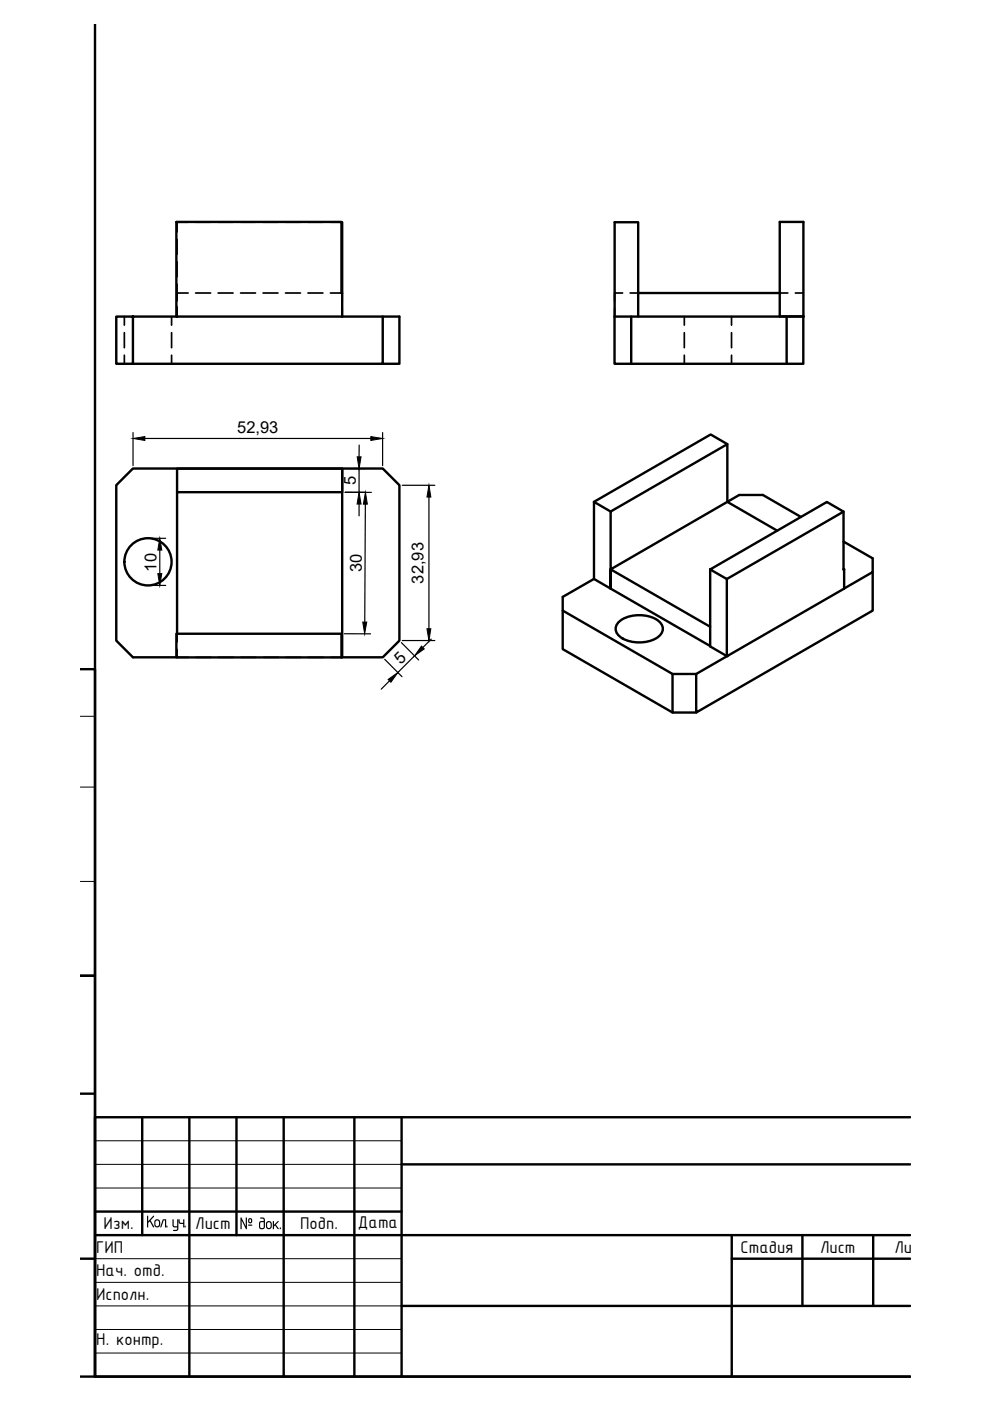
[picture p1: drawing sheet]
<svg xmlns="http://www.w3.org/2000/svg" width="210mm" height="297mm" viewBox="0 0 210 297" stroke-linecap="round" stroke-linejoin="round" font-family="sans-serif">
<g fill="none" stroke="#000" stroke-width=".51">
<path d="M72.4 47.1h.2v15h-.2v-15h-35v20h.1M28.2 67.1v10h-3.5v-10h12.8M37.5 67.1h35.1M72.6 67.1h12.1v10h-3.6M72.6 62.1v5M81.1 67.1v10h-52.9M130.3 67.1v-20h5v20M133.8 67.1v10M135.3 62.1h30M166.8 67.1v10h3.5v-10M170.3 67.1h-40v10h36.5M170.3 67.1h-5v-20h5v20"/>
<path d="M72.6 99.4v40h-.2M154.2 94.2l-3.5-2.1-24.8 14.3M37.5 104.4v-5h35.1v5h-35.1v30M129.5 108.5l-3.6-2.1v16.3M169.8 109.6l-8.1-4.7h-5l-2.5 1.5 10.6 6.1M178.9 114.8l6.1 3.6v2.9l-6 3.5M178.9 108.5v12.3l.1-.1M37.4 139.4h-9.2l-3.5-3.6v-32.9l3.5-3.6h52.9l3.6 3.6v32.9l-3.6 3.6h-8.5M37.4 134.4h35v5h-35zM119.3 129.5v8.1l23.3 13.5M125.9 122.7l-6.6 3.9v2.9l23.3 13.4h5l6.6-3.8M125.9 122.7l24.7 14.3"/>
<path d="M129.5 120.7l24.7-14.3v-12.2l-24.7 14.3v16.3v-4.1l21.1 12.2M131.4 131.7a7.4 7.4 0 0 1 8.3 0 2.07 2.07 0 0 1 .8 2 2.07 2.07 0 0 1-1.4 1.7 7.5 7.5 0 0 1-7.7-.5 1.94 1.94 0 0 1 0-3.2zM150.6 120.7l24.7-14.3 3.6 2.1-24.8 14.3zM150.6 120.7v16.4l3.6 2M154.1 122.8v16.3M154.2 139.1h.1M178.9 120.6l.1 .1M179 124.8l-24.8 14.3M179 120.7v4.1M185 121.3v8.2l-37.4 21.6v-8.2M142.6 142.9v8.2h5"/>
<circle cx="31.4" cy="119.1" r="5"/>
</g>
<g fill="none" stroke="#000" stroke-width=".36">
<path d="M37.5 50.7v3.2M37.5 55.5v3.2M39.9 47.1h-2.4v2M41.5 47.1h3.2M46.2 47.1h3.2M51 47.1h3.2M55.8 47.1h3.1M60.5 47.1h3.2M65.3 47.1h3.2M70.1 47.1h2.3M26.4 67.1v1.8M26.4 70.5v3.2"/>
<path d="M26.4 75.3v1.8M36.4 67.1v1.8M36.4 70.5v3.2M36.4 75.3v1.8M37.5 60.3v3.1M37.5 65v2.1M39.9 62.1h-2.4v1.7M41.5 62.1h3.2M46.2 62.1h3.2M51 62.1h3.2M55.8 62.1h3.1M60.5 62.1h3.2"/>
<path d="M65.3 62.1h3.2M70.1 62.1h2.3M72.6 62.1v1.7M72.6 65.4v1.7M130.3 65.4v1.7M132 62.1h-1.7v1.7M133.6 62.1h1.7M145.1 67.1v1.8M145.1 70.5v3.2M145.1 75.3v1.8M155.1 67.1v1.8M155.1 70.5v3.2"/>
<path d="M155.1 75.3v1.8M165.3 62.1h1.7M168.6 62.1h1.7M37.4 139.4h2.6M37.5 134.4v1.7M37.5 137.7v1.7M41.6 139.4h3.1M46.3 139.4h3.2M51.1 139.4h3.2M55.9 139.4h3.1M60.6 139.4h3.2M65.4 139.4h3.2"/>
<path d="M70.1 139.4h2.5"/>
</g>
<g fill="none" stroke="#000" stroke-width=".51">
<path d="M20.1 5.1v286.8h172.9h-172.9v-55h172.9M17 141.9h3.1v65h-3.1h3.1v85h-3.1M17 231.9h3.1M30.2 236.9v25M40.1 236.9v55M50.1 236.9v25M60.1 236.9v55M75.1 236.9v55M85.1 236.9v55M20.1 256.9h65M85.1 246.9h107.9M17 266.9h3.1"/>
<path d="M20.1 261.9h172.9M85.1 276.9h107.9M155.1 266.9h37.9M155.1 261.9v30M170.1 261.9v15M185.1 261.9v15"/>
</g>
<path d="M17 151.9h3.1M17 166.9h3.1M17 186.9h3.1M20.1 241.9h65M20.1 246.9h65M20.1 251.9h65M20.1 266.9h65M20.1 271.9h65M20.1 276.9h65M20.1 281.9h65M20.1 286.9h65" fill="none" stroke="#000" stroke-width=".21"/>
<!-- layer: 0 -->
<g fill="none" stroke="#000" stroke-width=".25">
<path d="M28.2 91.7v7M30.7 93h47.9M73.2 99.4h4.2M76.1 99.4v5M76.2 94.4l-.1 2.5M81.1 91.7v7M32 114.1h3.1M33.9 116.6v5M76.1 106.9v2.5M77.4 104.4h-4.2h5.5M77.5 106.9l-.2 25M85.3 102.9h6.9"/>
<path d="M90.9 105.4v27.9M32 124.1h3.1M73 134.4h5.6M81.6 139.8l3.6 3.7M85.1 136.2l3.7 3.7M85.3 135.8h6.9M87.9 139l-3.5 3.6M91.4 135.5l-1.7 1.8M82.6 144.4l-1.8 1.7M20.1 236.9v55"/>
</g>
<path d="M28.2 93l2.5-.4v.8zM75.7 96.9h.9l-.5 2.5zM78.6 92.6l2.5 .4-2.5 .4zM33.9 114.1l.4 2.5h-.8zM76.1 104.4l.5 2.5h-.9zM77.5 104.4l.4 2.5h-.9zM90.9 102.9l.4 2.5h-.8zM33.5 121.6h.8l-.4 2.5zM76.9 131.9h.9l-.5 2.5zM89.4 137l.6 .6-2.1 1.4zM90.5 133.3h.8l-.4 2.5zM82.3 144.1l2.1-1.5-1.5 2.1z" fill="#000" stroke="#000" stroke-width=".21"/>
<g font-size="3.9">
<text x="22" y="260.6">Изм.</text>
<text x="30.9" y="260.2">Кол.уч.</text>
<text x="41.4" y="260.6">Лист</text>
<text x="50.7" y="260.6">№ док.</text>
<text x="63.6" y="260.6">Подп.</text>
<text x="75.9" y="260.4">Дата</text>
<text x="20.4" y="265.6">ГИП</text>
<text x="157" y="265.6">Стадия</text>
<text x="173.9" y="265.6">Лист</text>
<text x="189.6" y="265.6">Листов</text>
<text x="20.4" y="270.6">Нач. отд.</text>
<text x="20.4" y="275.6">Исполн.</text>
<text x="20.4" y="285.2">Н. контр.</text>
</g>
<g font-size="3.5">
<text x="50.3" y="91.9">52,93</text>
<text x="75.5" y="102.8" transform="rotate(-90 75.5 102.8)">5</text>
<text x="33.2" y="121.2" transform="rotate(-90 33.2 121.2)">10</text>
<text x="76.7" y="121.3" transform="rotate(-90 76.7 121.3)">30</text>
<text x="89.8" y="123.7" transform="rotate(-90 89.8 123.7)">32,93</text>
<text x="85" y="141" transform="rotate(-45 85 141)">5</text>
</g>
</svg>
